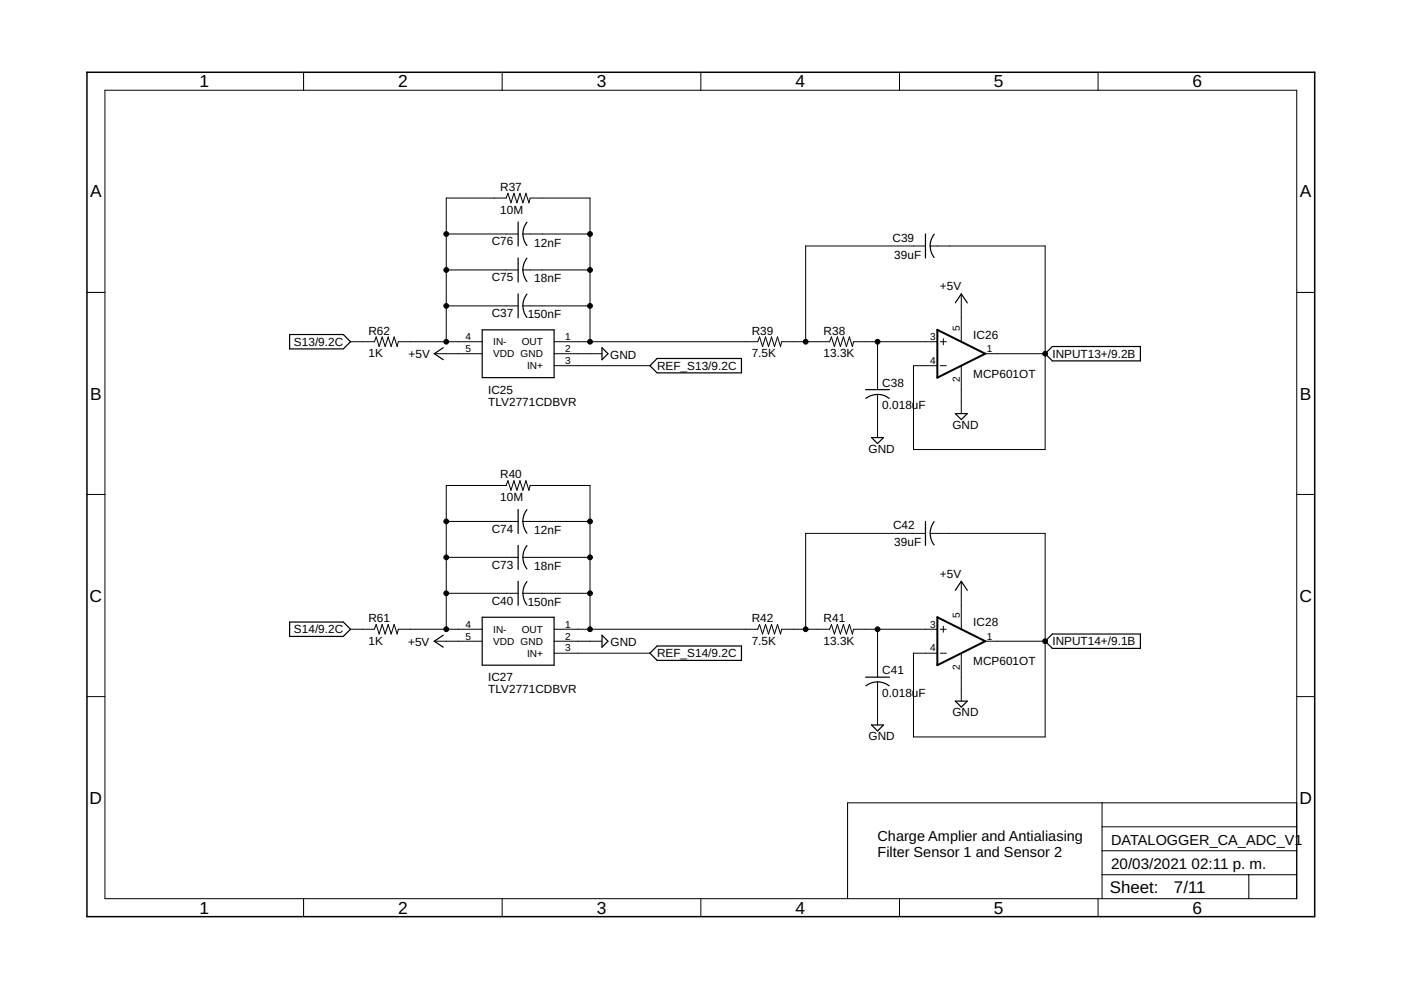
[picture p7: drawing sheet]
<svg xmlns="http://www.w3.org/2000/svg" width="297mm" height="210mm" viewBox="0 0 297 210" stroke-linecap="round" stroke-linejoin="round" font-family="sans-serif">
<g fill="none" stroke="#000" stroke-width=".25">
<path d="M109.9 47.1v5.1M109.9 54.7v5.1M110.9 57.2l.3 1.6 .5 .9M110.9 49.6l.3 1.6 .5 .9M111.7 54.7l-.5 1-.4 1.5M111.7 47.1l-.5 .9-.4 1.6M196.2 49.6v5.1M198.1 49.7a4 4 0 0 0 0 4.9M61.4 70.9h11.4l1.5 1.6-1.5 1.5h-11.4zM94 73.7l-1.9 1.3 1.9 1.3M102.2 69.9h15.3v10.2h-15.3zM109.9 62.3v5.1"/>
<path d="M110.9 64.9l.3 1.5 .5 .9M111.7 62.4l-.5 .9-.4 1.6M127.6 73.7l1.3 1.3-1.3 1.3zM137.8 77.5l1.5-1.5h17.9v3.1h-17.9zM202.5 64.2l1.3-1.9 1.3 1.9M221.6 75l1.5-1.5h18.7v3h-18.7zM183.5 82.6h5.1M183.6 84.5a4 4 0 0 1 4.9 0M184.8 92.8h2.5l-1.2 1.2zM202.5 87.7h2.6l-1.3 1.3zM109.9 108v5.1M109.9 115.6v5.1"/>
<path d="M110.9 118.2l.3 1.5 .5 .9M110.9 110.6l.1 1 .7 1.4M111.7 115.7l-.5 .9-.4 1.6M111.7 108.1l-.5 .9-.4 1.6M196.2 110.6v5M198.1 110.6a4 4 0 0 0 0 4.9M61.4 131.9h11.4l1.5 1.5-1.5 1.5h-11.4zM94 134.7l-1.9 1.3 1.9 1.2M102.2 130.9h15.3v10.1h-15.3zM109.9 123.3v5M110.9 125.8l.3 1.5 .5 .9M111.7 123.3l-.5 .9-.4 1.6"/>
<path d="M127.6 134.7l1.3 1.3-1.3 1.2zM137.8 138.5l1.5-1.5h17.9v3h-17.9zM202.5 125.2l1.3-1.9 1.3 1.9M221.6 136l1.5-1.6h18.7v3.1h-18.7zM183.5 143.6h5.1M184.8 153.7h2.5l-1.2 1.3zM186.1 144.6l1.5 .3 .9 .5M186.1 144.6l-1.1 .1-1.4 .7M202.5 148.7h2.6l-1.3 1.2z"/>
</g>
<g fill="none" stroke="#000" stroke-width=".21">
<path d="M22.2 19.1h252.7v171.4h-252.7zM64.4 15.3v3.8M106.5 15.3v3.8M148.6 15.3v3.8M190.7 15.3v3.8M232.8 15.3v3.8M94.6 57.2h15.3M94.6 49.6h15.3M110.9 57.2h14.2M110.9 49.6h14.2M196.2 52.2h-25.4v20.3M197.2 52.2h24.4v43.1h-27.9v-17.8h5"/>
<path d="M18.4 62h3.8M74.3 72.5h5.1l.4-1.1 .6 2.1 .6-2.1 .7 2.1 .6-2.1 .6 2.1 .7-2.1 .6 2.1 .3-1h17.7M92.1 75h10.1M94.6 64.9h15.3M94.6 72.5v-30.5h12.7l.4-1 .6 2 .7-2 .6 2 .6-2 .7 2 .6-2 .6 2 .3-1h12.7v30.5M110.9 64.9h14.2M117.5 72.5h43.2l.3-1.1 .7 2.1 .6-2.1 .6 2.1 .7-2.1 .6 2.1 .6-2.1 .7 2.1 .2-1h10.2l.4-1.1 .6 2.1 .6-2.1 .7 2.1 .6-2.1 .7 2.1 .6-2.1 .6 2.1 .3-1h17.7M117.5 75h10.1M117.5 77.5h20.3M186.1 72.5v10.1M199.4 72.5h1.2M199.4 77.5h1.2"/>
<path d="M200 71.8v1.3M203.8 62.3v10.2M203.8 77.5v10.2M208.9 75h12.7M274.9 62h3.8M186.1 83.6v9.2M18.4 104.8h3.8M94.6 118.2h15.3M94.6 110.6h15.3M110.9 118.2h14.2M110.9 110.6h14.2M196.2 113.1h-25.4v20.3"/>
<path d="M197.2 113.1h24.4v43.2h-27.9v-17.8h5M274.9 104.8h3.8M74.3 133.4h5.1l.4-1 .6 2 .6-2 .7 2 .6-2 .6 2 .7-2 .6 2 .3-1h17.7M92.1 136h10.1M94.6 125.8h15.3M94.6 133.4v-30.5h12.7l.4-1 .6 2 .7-2 .6 2 .6-2 .7 2 .6-2 .6 2 .3-1h12.7v30.5M110.9 125.8h14.2M117.5 133.4h43.2l.3-1 .7 2 .6-2 .6 2 .7-2 .6 2 .6-2 .7 2 .2-1h10.2l.4-1 .6 2 .6-2 .7 2 .6-2 .7 2 .6-2 .6 2 .3-1h17.7M117.5 136h10.1M117.5 138.5h20.3M186.1 133.4v10.2M199.4 133.4h1.2"/>
<path d="M199.4 138.5h1.2M200 132.8v1.2M203.8 123.3v10.1M203.8 138.5v10.2M208.9 136h12.7M18.4 147.7h3.8M186.1 144.6v9.1M274.9 147.7h3.8M233.7 170.2v20.3M233.7 175.3h41.2M274.9 170.2h-95.2v20.3M64.4 190.5v3.9"/>
<path d="M106.5 190.5v3.9M148.6 190.5v3.9M190.7 190.5v3.9M232.8 190.5v3.9M233.7 185.5h41.2M233.7 180.4h41.2M264.8 185.5v5"/>
</g>
<path d="M18.4 15.3h260.3v179.1h-260.3z" fill="none" stroke="#000" stroke-width=".32"/>
<path d="M198.7 69.9l10.2 5.1-10.2 5.1zM198.7 130.9l10.2 5.1-10.2 5z" fill="none" stroke="#000" stroke-width=".42"/>
<g fill="#000" stroke="#000" stroke-width=".21">
<circle cx="94.6" cy="49.6" r=".51"/>
<circle cx="94.6" cy="57.2" r=".51"/>
<circle cx="125.1" cy="57.2" r=".51"/>
<circle cx="125.1" cy="49.6" r=".51"/>
<circle cx="94.6" cy="72.5" r=".51"/>
<circle cx="94.6" cy="64.9" r=".51"/>
<circle cx="125.1" cy="64.9" r=".51"/>
<circle cx="125.1" cy="72.5" r=".51"/>
<circle cx="170.8" cy="72.5" r=".51"/>
<circle cx="186.1" cy="72.5" r=".51"/>
<circle cx="221.6" cy="75" r=".51"/>
<circle cx="94.6" cy="110.6" r=".51"/>
<circle cx="94.6" cy="118.2" r=".51"/>
<circle cx="125.1" cy="118.2" r=".51"/>
<circle cx="125.1" cy="110.6" r=".51"/>
<circle cx="94.6" cy="133.4" r=".51"/>
<circle cx="94.6" cy="125.8" r=".51"/>
<circle cx="125.1" cy="133.4" r=".51"/>
<circle cx="125.1" cy="125.8" r=".51"/>
<circle cx="170.8" cy="133.4" r=".51"/>
<circle cx="186.1" cy="133.4" r=".51"/>
<circle cx="221.6" cy="136" r=".51"/>
</g>
<g font-size="3.7">
<text x="42.3" y="18.5">1</text>
<text x="84.4" y="18.5">2</text>
<text x="126.5" y="18.5">3</text>
<text x="168.6" y="18.5">4</text>
<text x="210.7" y="18.5">5</text>
<text x="252.9" y="18.5">6</text>
<text x="19.1" y="41.9">A</text>
<text x="275.6" y="41.9">A</text>
<text x="19.1" y="84.7">B</text>
<text x="275.6" y="84.7">B</text>
<text x="19" y="127.6">C</text>
<text x="275.5" y="127.6">C</text>
<text x="19" y="170.4">D</text>
<text x="275.5" y="170.4">D</text>
<text x="42.3" y="193.7">1</text>
<text x="84.4" y="193.7">2</text>
<text x="126.5" y="193.7">3</text>
<text x="168.6" y="193.7">4</text>
<text x="210.7" y="193.7">5</text>
<text x="252.9" y="193.7">6</text>
</g>
<g font-size="3.6">
<text x="235.3" y="189.4">Sheet:</text>
<text x="248.9" y="189.3">7/11</text>
</g>
<g font-size="3.2">
<text x="235.6" y="184.2">20/03/2021</text>
<text x="252.6" y="184.2">02:11 p. m.</text>
</g>
<g font-size="3.1">
<text x="186" y="178.4">Charge Amplier and Antialiasing</text>
<text x="235.6" y="179.1">DATALOGGER_CA_ADC_V1</text>
<text x="186" y="181.7">Filter Sensor 1 and Sensor 2</text>
</g>
<g font-size="2.5">
<text x="106.1" y="40.5">R37</text>
<text x="106.1" y="45.3">10M</text>
<text x="104.3" y="52">C76</text>
<text x="113.3" y="52.3">12nF</text>
<text x="189.2" y="51.2">C39</text>
<text x="104.3" y="59.6">C75</text>
<text x="113.3" y="59.9">18nF</text>
<text x="189.6" y="54.8">39uF</text>
<text x="199.3" y="61.5">+5V</text>
<text x="78.1" y="71">R62</text>
<text x="104.3" y="67.3">C37</text>
<text x="111.9" y="67.5">150nF</text>
<text x="159.4" y="71">R39</text>
<text x="174.6" y="71">R38</text>
<text x="206.4" y="71.8">IC26</text>
<text x="62.3" y="73.4">S13/9.2C</text>
<text x="78.1" y="75.8">1K</text>
<text x="86.6" y="75.9">+5V</text>
<text x="129.4" y="76.1">GND</text>
<text x="159.4" y="75.8">7.5K</text>
<text x="174.6" y="75.8">13.3K</text>
<text x="223.1" y="75.9">INPUT13+/9.2B</text>
<text x="103.5" y="83.5">IC25</text>
<text x="139.3" y="78.4">REF_S13/9.2C</text>
<text x="187.1" y="82">C38</text>
<text x="206.4" y="80.1">MCP601OT</text>
<text x="103.5" y="86">TLV2771CDBVR</text>
<text x="187.1" y="86.8">0.018uF</text>
<text x="184.1" y="96">GND</text>
<text x="201.9" y="90.9">GND</text>
<text x="106.1" y="101.4">R40</text>
<text x="106.1" y="106.2">10M</text>
<text x="104.3" y="113">C74</text>
<text x="113.3" y="113.2">12nF</text>
<text x="189.3" y="112.3">C42</text>
<text x="189.6" y="115.8">39uF</text>
<text x="104.3" y="120.6">C73</text>
<text x="113.3" y="120.8">18nF</text>
<text x="199.3" y="122.5">+5V</text>
<text x="78.1" y="131.9">R61</text>
<text x="104.3" y="128.2">C40</text>
<text x="111.9" y="128.5">150nF</text>
<text x="159.4" y="131.9">R42</text>
<text x="174.6" y="131.9">R41</text>
<text x="62.3" y="134.3">S14/9.2C</text>
<text x="78.1" y="136.7">1K</text>
<text x="86.5" y="136.9">+5V</text>
<text x="129.5" y="137">GND</text>
<text x="159.4" y="136.7">7.5K</text>
<text x="174.6" y="136.7">13.3K</text>
<text x="206.4" y="132.8">IC28</text>
<text x="223.1" y="136.8">INPUT14+/9.1B</text>
<text x="139.3" y="139.4">REF_S14/9.2C</text>
<text x="187.1" y="142.9">C41</text>
<text x="206.4" y="141">MCP601OT</text>
<text x="103.5" y="147">TLV2771CDBVR</text>
<text x="103.5" y="144.5">IC27</text>
<text x="187.1" y="147.8">0.018uF</text>
<text x="201.9" y="151.8">GND</text>
<text x="184.1" y="156.9">GND</text>
</g>
<g font-size="2.1">
<text x="203.5" y="70.1" transform="rotate(-90 203.5 70.1)">5</text>
<text x="98.7" y="72.1">4</text>
<text x="98.7" y="74.6">5</text>
<text x="104.6" y="73.2">IN-</text>
<text x="104.6" y="75.8">VDD GND</text>
<text x="110.6" y="73.2">OUT</text>
<text x="119.8" y="72.1">1</text>
<text x="119.8" y="74.6">2</text>
<text x="119.8" y="77.2">3</text>
<text x="197.2" y="77.2">4</text>
<text x="197.2" y="72.1">3</text>
<text x="209.3" y="74.6">1</text>
<text x="111.8" y="78.3">IN+</text>
<text x="203.5" y="81.1" transform="rotate(-90 203.5 81.1)">2</text>
<text x="203.5" y="131.1" transform="rotate(-90 203.5 131.1)">5</text>
<text x="98.7" y="133.1">4</text>
<text x="98.7" y="135.6">5</text>
<text x="104.6" y="134.2">IN-</text>
<text x="104.6" y="136.7">VDD GND</text>
<text x="110.6" y="134.2">OUT</text>
<text x="119.8" y="133.1">1</text>
<text x="119.8" y="135.6">2</text>
<text x="197.2" y="133.1">3</text>
<text x="209.3" y="135.6">1</text>
<text x="111.8" y="139.2">IN+</text>
<text x="119.8" y="138.1">3</text>
<text x="197.2" y="138.1">4</text>
<text x="203.5" y="142" transform="rotate(-90 203.5 142)">2</text>
</g>
</svg>
